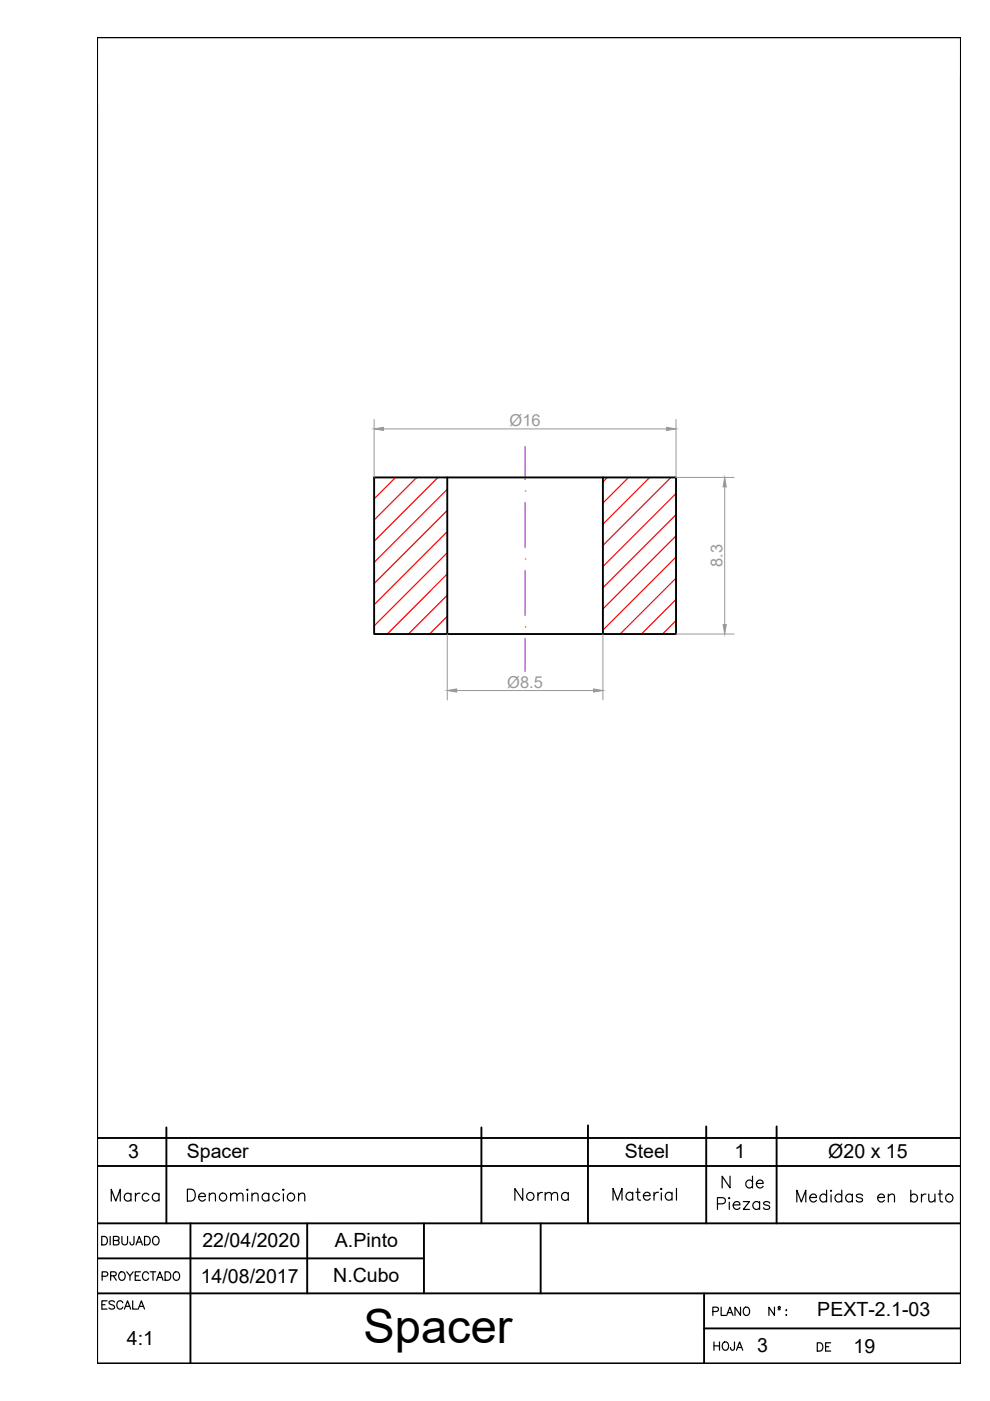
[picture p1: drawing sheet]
<svg xmlns="http://www.w3.org/2000/svg" width="210mm" height="297mm" viewBox="0 0 210 297" stroke-linecap="round" stroke-linejoin="round" font-family="sans-serif">
<!-- layer: 0 -->
<g fill="none" stroke="#000" stroke-width=".4">
<path d="M35.3 239v20.4M102.1 239v20.4M124.7 238.6v20.8M149.7 238.8v20.6M164.7 238.8v20.6M20.6 259.4h183.1M20.6 247.2h183.1M20.6 241.3h183.1M40.4 259.4v29.7M65.1 259.4v14.8M89.9 259.4v14.8M114.6 259.4v14.8"/>
<path d="M20.6 274.2h183.1M20.6 266.8h69.3M149.3 274.2v14.9M203.7 278v11.1h-183.1v-281.2h183.1v281.2M149.3 281.7h54.4"/>
</g>
<!-- layer: TEXTO_02 -->
<g fill="none" stroke="#000" stroke-width=".25">
<path d="M130 254.5v-2.5l.9 2.5 1-2.5v2.5M134.1 253.1a.8 .8 0 0 0-1.1-.1 .8 .8 0 0 0 0 1.2 .8 .8 0 0 0 1.1-.1M134.1 252.8v1.7M134.9 252.8h.8M135.2 252v2l.1 .3 .5 .2M136.4 253.5h1.4a.74 .74 0 0 0-.8-.7 .74 .74 0 0 0-.6 .9 .77 .77 0 0 0 .6 .8 .77 .77 0 0 0 .8-.4M138.7 252.8v1.7M139.6 252.8a.82 .82 0 0 0-.9 .7M140.1 252.1l.1-.1 .1 .1-.1 .1zM140.2 252.9v1.6M142.5 253.1a.8 .8 0 0 0-1.2-.1 .8 .8 0 0 0 0 1.2 .8 .8 0 0 0 1.2-.1M142.5 252.8v1.7"/>
<path d="M143.4 252v2.5"/>
</g>
<!-- layer: Ejes -->
<path d="M111.3 94.6v7.1M111.3 104.1h.1M111.3 118.5h.1M111.3 106.5v9.6M111.3 132.9h.1M111.3 120.9v9.6M111.3 135.3v7.1" fill="none" stroke="#bf00ff" stroke-width=".21"/>
<!-- layer: Sombreado -->
<g fill="none" stroke="#f00" stroke-width=".25">
<path d="M79.4 101.2l-.1 .1M83.9 101.2l-4.6 4.6M88.4 101.2l-9.1 9.1M92.9 101.2l-13.6 13.6M94.8 103.7l-15.5 15.5M94.8 108.2l-15.5 15.5M94.8 112.7l-15.5 15.5M94.8 117.2l-15.5 15.5M128.8 101.2l-1 1M133.3 101.2l-5.5 5.5M137.8 101.2l-10 10M142.2 101.2l-14.4 14.4"/>
<path d="M143.3 104.6l-15.5 15.5M143.3 109.1l-15.5 15.5M143.3 113.6l-15.5 15.5M143.3 118.1l-15.5 15.5M94.8 121.7l-12.7 12.7M94.8 126.2l-8.2 8.2M94.8 130.7l-3.7 3.7M143.3 122.6l-11.8 11.8M143.3 127.1l-7.3 7.3M143.3 131.6l-2.8 2.8"/>
</g>
<!-- layer: Contorno -->
<path d="M79.3 101.2h64v33.2h-64zM94.8 101.2v33.2M127.8 101.2v33.2" fill="none" stroke="#000" stroke-width=".4"/>
<!-- layer: COTAS -->
<path d="M79.3 88.9v12.3M81.3 90.9h60M143.3 88.9v12.3h12.4M153.7 103.2v29.2M94.8 134.4v14M127.8 134.4v14M143.3 134.4h12.4M96.8 146.4h29" fill="none" stroke="#989898" stroke-width=".21"/>
<g fill="#989898" stroke="#989898" stroke-width=".21">
<path d="M141.3 90.6l2 .3-2 .4z"/>
<path d="M79.3 90.9l2-.3v.7z"/>
<path d="M94.8 146.4l2-.3v.6z"/>
<path d="M125.8 146.1l2 .3-2 .3z"/>
<path d="M153.3 132.4h.7l-.3 2z"/>
<path d="M153.7 101.2l.3 2h-.7z"/>
</g>
<text font-size="10" x="77.1" y="284.7">Spacer</text>
<g font-size="5.7">
<text x="22.2" y="255.8">Marca</text>
<text x="38.5" y="255.8">Denominacion</text>
<text x="107.9" y="255.8">Norma</text>
<text x="151" y="257.5">Piezas</text>
<text x="152" y="252.9">N de</text>
<text x="167.6" y="256.1">Medidas en bruto</text>
</g>
<g font-size="4.9">
<text x="20.5" y="265.3">DIBUJADO</text>
<text x="20.5" y="272.7">PROYECTADO</text>
<text x="20.5" y="278.7">ESCALA</text>
<text x="149.9" y="280.1">PLANO N :</text>
<text x="150.3" y="287.5">HOJA</text>
</g>
<text font-size="4.4" x="172.2" y="287.5">DE</text>
<g font-size="4.1">
<text x="27.1" y="245.5">3</text>
<text x="39.6" y="245.5">Spacer</text>
<text x="132.5" y="245.5">Steel</text>
<text x="155.8" y="245.6">1</text>
<text x="175.6" y="245.6">Ø20 x 15</text>
<text x="42.9" y="264.4">22/04/2020</text>
<text x="71" y="264.3">A.Pinto</text>
<text x="42.6" y="272">14/08/2017</text>
<text x="70.6" y="271.9">N.Cubo</text>
<text x="173.3" y="279.1">PEXT-2.1-03</text>
<text x="26.9" y="285.2">4:1</text>
<text x="160.6" y="286.7">3</text>
<text x="181" y="286.8">19</text>
</g>
<g font-size="3.5" fill="#989898">
<text x="108" y="90.4">Ø16</text>
<text x="153.2" y="120.2" transform="rotate(-90 153.2 120.2)">8.3</text>
<text x="107.5" y="145.9">Ø8.5</text>
</g>
</svg>
